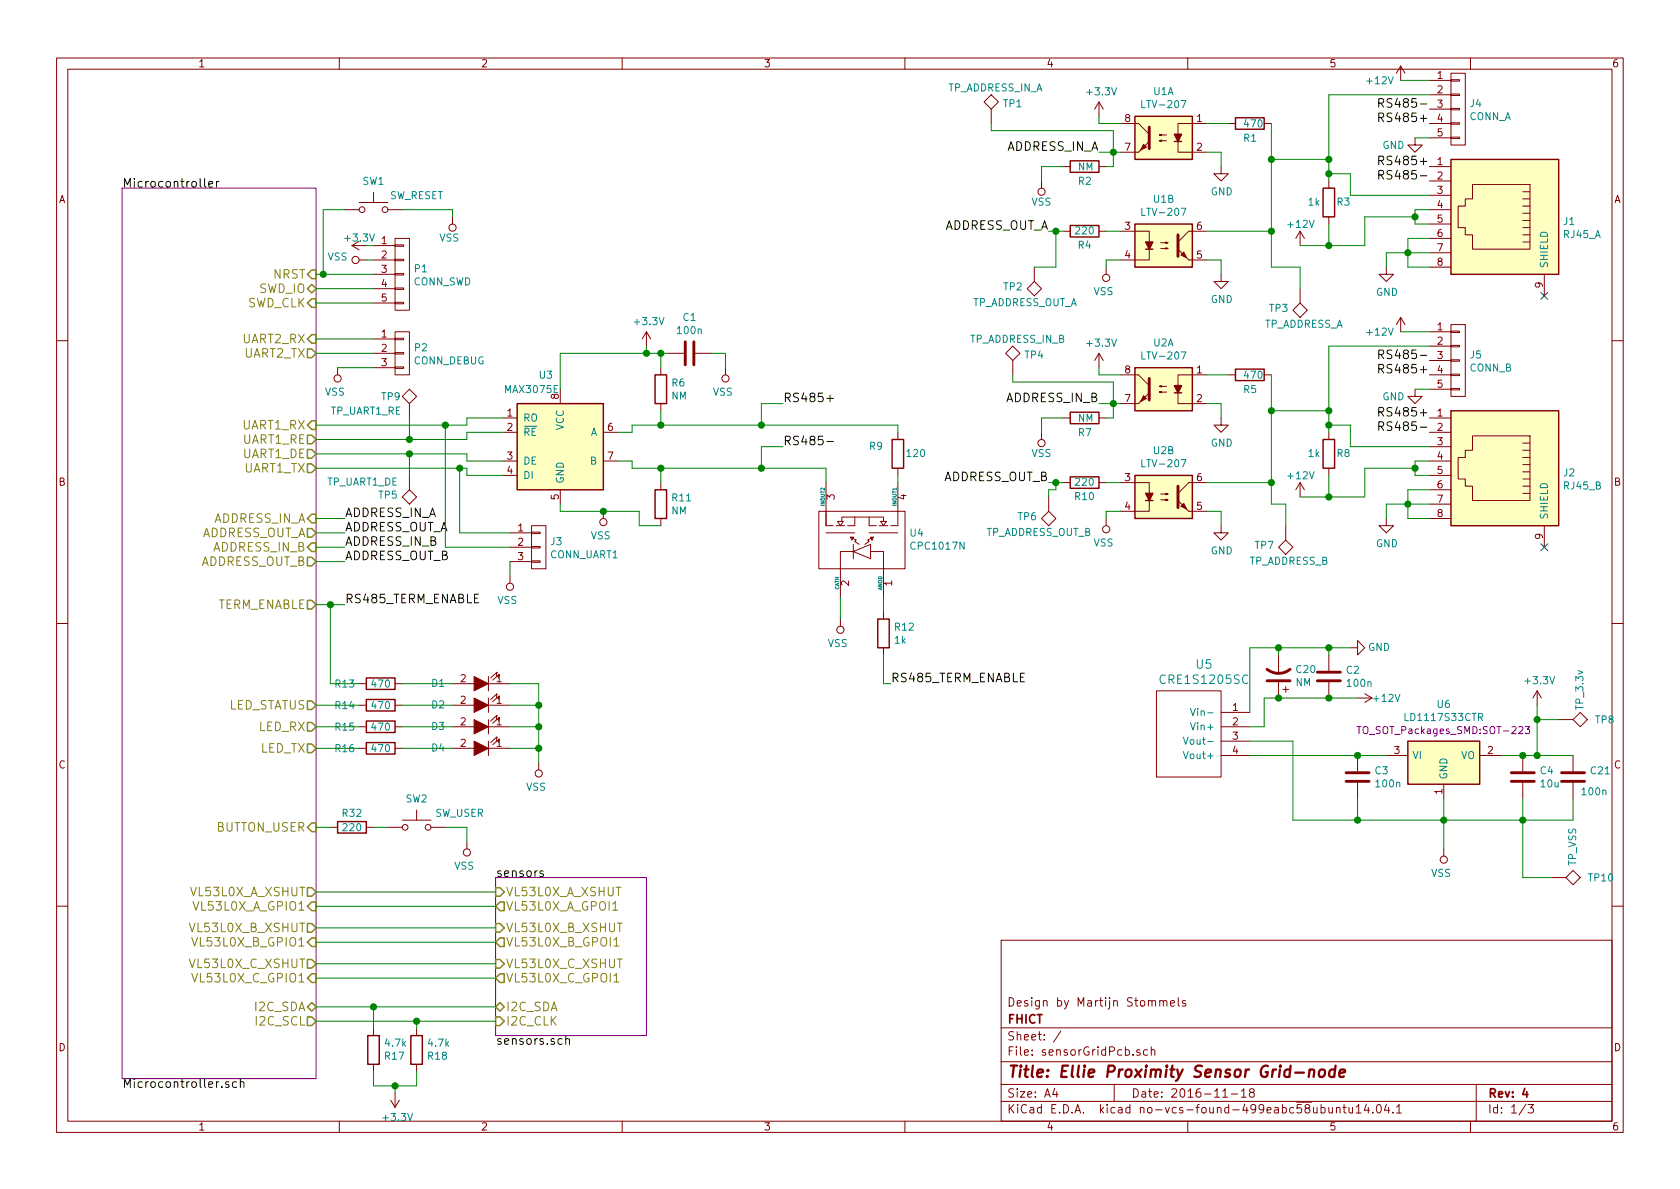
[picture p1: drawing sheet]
EESchema Schematic File Version 2
LIBS:CRE1
LIBS:sensorGridPcb-rescue
LIBS:power
LIBS:device
LIBS:transistors
LIBS:conn
LIBS:linear
LIBS:regul
LIBS:74xx
LIBS:cmos4000
LIBS:adc-dac
LIBS:memory
LIBS:xilinx
LIBS:microcontrollers
LIBS:dsp
LIBS:microchip
LIBS:analog_switches
LIBS:motorola
LIBS:texas
LIBS:intel
LIBS:audio
LIBS:interface
LIBS:digital-audio
LIBS:philips
LIBS:display
LIBS:cypress
LIBS:siliconi
LIBS:opto
LIBS:atmel
LIBS:contrib
LIBS:valves
LIBS:75176
LIBS:stm32
LIBS:VL53L0X
LIBS:mechanical
LIBS:switches
LIBS:sensorGridPcb-cache
EELAYER 26 0
EELAYER END
$Descr A4 11693 8268
encoding utf-8
Sheet 1 3
Title "Ellie Proximity Sensor Grid-node"
Date "2016-11-18"
Rev "4"
Comp "FHICT"
Comment1 "Design by Martijn Stommels"
Comment2 ""
Comment3 ""
Comment4 ""
$EndDescr
$Comp
L RJ45 J1
U 1 1
P 10400 1500
F 0 "J1" V 10430 1977 50  0000 L CNN
F 1 "RJ45_A" V 10521 1977 50  0000 L CNN
F 2 "Connect:RJ45_8" H 10400 1500 50  0001 C CNN
F 3 "" H 10400 1500 50  0000 C CNN
	1    10400 1500
	0    1    1    0   
$EndComp
NoConn ~ 10750 2050
$Comp
L GND #PWR01
U 1 1
P 9650 1850
F 0 "#PWR01" H 9650 1600 50  0001 C CNN
F 1 "GND" H 9655 1677 50  0000 C CNN
F 2 "" H 9650 1850 50  0000 C CNN
F 3 "" H 9650 1850 50  0000 C CNN
	1    9650 1850
	1    0    0    -1  
$EndComp
$Comp
L +12V #PWR02
U 1 1
P 9050 1700
F 0 "#PWR02" H 9050 1550 50  0001 C CNN
F 1 "+12V" H 8950 1850 50  0000 L CNN
F 2 "" H 9050 1700 50  0000 C CNN
F 3 "" H 9050 1700 50  0000 C CNN
	1    9050 1700
	1    0    0    -1  
$EndComp
Text Label 9950 1150 2    60   ~ 0
RS485+
Text Label 9950 1250 2    60   ~ 0
RS485-
Text Label 5450 2800 0    60   ~ 0
RS485+
Text Label 5450 3100 0    60   ~ 0
RS485-
$Comp
L +3.3V #PWR03
U 1 1
P 4500 2400
F 0 "#PWR03" H 4500 2250 50  0001 C CNN
F 1 "+3.3V" H 4515 2573 50  0000 C CNN
F 2 "" H 4500 2400 50  0000 C CNN
F 3 "" H 4500 2400 50  0000 C CNN
	1    4500 2400
	1    0    0    -1  
$EndComp
Text Label 7650 1050 2    60   ~ 0
ADDRESS_IN_A
$Comp
L R R9
U 1 1
P 6250 3150
F 0 "R9" H 6350 3100 50  0000 L CNN
F 1 "120" H 6050 3150 50  0000 L CNN
F 2 "Resistors_SMD:R_1206_HandSoldering" V 6180 3150 50  0001 C CNN
F 3 "" H 6250 3150 50  0000 C CNN
	1    6250 3150
	-1   0    0    1   
$EndComp
$Comp
L C C1
U 1 1
P 4800 2450
F 0 "C1" V 4548 2450 50  0000 C CNN
F 1 "100n" V 4639 2450 50  0000 C CNN
F 2 "Capacitors_SMD:C_0805_HandSoldering" H 4838 2300 50  0001 C CNN
F 3 "" H 4800 2450 50  0000 C CNN
	1    4800 2450
	0    1    1    0   
$EndComp
$Comp
L CONN_01X05 P1
U 1 1
P 2800 1900
F 0 "P1" H 2877 1941 50  0000 L CNN
F 1 "CONN_SWD" H 2877 1850 50  0000 L CNN
F 2 "Pin_Headers:Pin_Header_Straight_1x05" H 2800 1900 50  0001 C CNN
F 3 "" H 2800 1900 50  0000 C CNN
	1    2800 1900
	1    0    0    -1  
$EndComp
$Comp
L +3.3V #PWR04
U 1 1
P 2550 1700
F 0 "#PWR04" H 2550 1550 50  0001 C CNN
F 1 "+3.3V" V 2600 1750 50  0000 C CNN
F 2 "" H 2550 1700 50  0000 C CNN
F 3 "" H 2550 1700 50  0000 C CNN
	1    2550 1700
	0    -1   -1   0   
$EndComp
$Comp
L CONN_01X03 P2
U 1 1
P 2800 2450
F 0 "P2" H 2878 2491 50  0000 L CNN
F 1 "CONN_DEBUG" H 2878 2400 50  0000 L CNN
F 2 "Pin_Headers:Pin_Header_Straight_1x03" H 2800 2450 50  0001 C CNN
F 3 "" H 2800 2450 50  0000 C CNN
	1    2800 2450
	1    0    0    -1  
$EndComp
$Comp
L R R3
U 1 1
P 9250 1400
F 0 "R3" H 9200 1400 50  0000 R CNN
F 1 "1k" H 9400 1400 50  0000 R CNN
F 2 "Resistors_SMD:R_0805_HandSoldering" V 9180 1400 50  0001 C CNN
F 3 "" H 9250 1400 50  0000 C CNN
	1    9250 1400
	-1   0    0    1   
$EndComp
$Comp
L R R17
U 1 1
P 2600 7300
F 0 "R17" H 2670 7346 50  0000 L CNN
F 1 "4.7k" H 2670 7255 50  0000 L CNN
F 2 "Resistors_SMD:R_0805_HandSoldering" V 2530 7300 50  0001 C CNN
F 3 "" H 2600 7300 50  0000 C CNN
	1    2600 7300
	1    0    0    1   
$EndComp
$Comp
L R R18
U 1 1
P 2900 7300
F 0 "R18" H 2970 7346 50  0000 L CNN
F 1 "4.7k" H 2970 7255 50  0000 L CNN
F 2 "Resistors_SMD:R_0805_HandSoldering" V 2830 7300 50  0001 C CNN
F 3 "" H 2900 7300 50  0000 C CNN
	1    2900 7300
	1    0    0    1   
$EndComp
$Comp
L +3.3V #PWR05
U 1 1
P 2750 7600
F 0 "#PWR05" H 2750 7450 50  0001 C CNN
F 1 "+3.3V" H 2765 7773 50  0000 C CNN
F 2 "" H 2750 7600 50  0000 C CNN
F 3 "" H 2750 7600 50  0000 C CNN
	1    2750 7600
	1    0    0    1   
$EndComp
$Comp
L LED-RESCUE-sensorGridPcb D2
U 1 1
P 3350 4900
F 0 "D2" H 3650 4900 50  0000 C CNN
F 1 "STAT" H 3350 4746 50  0001 C CNN
F 2 "LEDs:LED_0805" H 3350 4900 50  0001 C CNN
F 3 "" H 3350 4900 50  0000 C CNN
	1    3350 4900
	-1   0    0    1   
$EndComp
$Comp
L LED-RESCUE-sensorGridPcb D3
U 1 1
P 3350 5050
F 0 "D3" H 3650 5050 50  0000 C CNN
F 1 "RX" H 3350 4896 50  0001 C CNN
F 2 "LEDs:LED_0805" H 3350 5050 50  0001 C CNN
F 3 "" H 3350 5050 50  0000 C CNN
	1    3350 5050
	-1   0    0    1   
$EndComp
$Comp
L LED-RESCUE-sensorGridPcb D4
U 1 1
P 3350 5200
F 0 "D4" H 3650 5200 50  0000 C CNN
F 1 "TX" H 3350 5046 50  0001 C CNN
F 2 "LEDs:LED_0805" H 3350 5200 50  0001 C CNN
F 3 "" H 3350 5200 50  0000 C CNN
	1    3350 5200
	-1   0    0    1   
$EndComp
$Comp
L R R14
U 1 1
P 2650 4900
F 0 "R14" V 2650 4650 50  0000 C CNN
F 1 "470" V 2650 4900 50  0000 C CNN
F 2 "Resistors_SMD:R_0805_HandSoldering" V 2580 4900 50  0001 C CNN
F 3 "" H 2650 4900 50  0000 C CNN
	1    2650 4900
	0    1    1    0   
$EndComp
$Comp
L R R15
U 1 1
P 2650 5050
F 0 "R15" V 2650 4800 50  0000 C CNN
F 1 "470" V 2650 5050 50  0000 C CNN
F 2 "Resistors_SMD:R_0805_HandSoldering" V 2580 5050 50  0001 C CNN
F 3 "" H 2650 5050 50  0000 C CNN
	1    2650 5050
	0    1    1    0   
$EndComp
$Comp
L R R16
U 1 1
P 2650 5200
F 0 "R16" V 2650 4950 50  0000 C CNN
F 1 "470" V 2650 5200 50  0000 C CNN
F 2 "Resistors_SMD:R_0805_HandSoldering" V 2580 5200 50  0001 C CNN
F 3 "" H 2650 5200 50  0000 C CNN
	1    2650 5200
	0    1    1    0   
$EndComp
$Comp
L LD1117S33CTR U6
U 1 1
P 10050 5300
F 0 "U6" H 10050 5708 50  0000 C CNN
F 1 "LD1117S33CTR" H 10050 5617 50  0000 C CNN
F 2 "TO_SOT_Packages_SMD:SOT-223" H 10050 5526 50  0000 C CNN
F 3 "" H 10050 5300 50  0000 C CNN
	1    10050 5300
	1    0    0    -1  
$EndComp
$Comp
L +12V #PWR06
U 1 1
P 9450 4850
F 0 "#PWR06" H 9450 4700 50  0001 C CNN
F 1 "+12V" V 9450 5050 50  0000 C CNN
F 2 "" H 9450 4850 50  0000 C CNN
F 3 "" H 9450 4850 50  0000 C CNN
	1    9450 4850
	0    1    1    0   
$EndComp
$Comp
L +3.3V #PWR07
U 1 1
P 10700 4900
F 0 "#PWR07" H 10700 4750 50  0001 C CNN
F 1 "+3.3V" H 10715 5073 50  0000 C CNN
F 2 "" H 10700 4900 50  0000 C CNN
F 3 "" H 10700 4900 50  0000 C CNN
	1    10700 4900
	1    0    0    -1  
$EndComp
$Comp
L C C3
U 1 1
P 9450 5400
F 0 "C3" H 9565 5446 50  0000 L CNN
F 1 "100n" H 9565 5355 50  0000 L CNN
F 2 "Capacitors_SMD:C_0805_HandSoldering" H 9488 5250 50  0001 C CNN
F 3 "" H 9450 5400 50  0000 C CNN
	1    9450 5400
	1    0    0    -1  
$EndComp
$Comp
L C C4
U 1 1
P 10600 5400
F 0 "C4" H 10715 5446 50  0000 L CNN
F 1 "10u" H 10715 5355 50  0000 L CNN
F 2 "Capacitors_SMD:C_0805_HandSoldering" H 10638 5250 50  0001 C CNN
F 3 "" H 10600 5400 50  0000 C CNN
	1    10600 5400
	1    0    0    -1  
$EndComp
$Comp
L R R6
U 1 1
P 4600 2700
F 0 "R6" H 4670 2746 50  0000 L CNN
F 1 "NM" H 4670 2655 50  0000 L CNN
F 2 "Resistors_SMD:R_0805_HandSoldering" V 4530 2700 50  0001 C CNN
F 3 "" H 4600 2700 50  0000 C CNN
	1    4600 2700
	1    0    0    -1  
$EndComp
$Comp
L R R11
U 1 1
P 4600 3500
F 0 "R11" H 4670 3546 50  0000 L CNN
F 1 "NM" H 4670 3455 50  0000 L CNN
F 2 "Resistors_SMD:R_0805_HandSoldering" V 4530 3500 50  0001 C CNN
F 3 "" H 4600 3500 50  0000 C CNN
	1    4600 3500
	1    0    0    -1  
$EndComp
Text Label 7300 1600 2    60   ~ 0
ADDRESS_OUT_A
$Comp
L R R4
U 1 1
P 7550 1600
F 0 "R4" V 7450 1600 50  0000 C CNN
F 1 "220" V 7550 1600 50  0000 C CNN
F 2 "Resistors_SMD:R_0805_HandSoldering" V 7480 1600 50  0001 C CNN
F 3 "" H 7550 1600 50  0000 C CNN
	1    7550 1600
	0    -1   -1   0   
$EndComp
$Comp
L PC827 U1
U 2 1
P 8100 1700
F 0 "U1" H 8100 2025 50  0000 C CNN
F 1 "LTV-207" H 8100 1934 50  0000 C CNN
F 2 "modlib:SOP8" H 8100 1933 50  0001 C CIN
F 3 "" H 8100 1700 50  0000 L CNN
	2    8100 1700
	1    0    0    -1  
$EndComp
$Comp
L PC827 U1
U 1 1
P 8100 950
F 0 "U1" H 8100 1275 50  0000 C CNN
F 1 "LTV-207" H 8100 1184 50  0000 C CNN
F 2 "modlib:SOP8" H 8100 1183 50  0001 C CIN
F 3 "" H 8100 950 50  0000 L CNN
	1    8100 950 
	-1   0    0    -1  
$EndComp
$Comp
L +3.3V #PWR08
U 1 1
P 7650 800
F 0 "#PWR08" H 7650 650 50  0001 C CNN
F 1 "+3.3V" H 7665 973 50  0000 C CNN
F 2 "" H 7650 800 50  0000 C CNN
F 3 "" H 7650 800 50  0000 C CNN
	1    7650 800 
	1    0    0    -1  
$EndComp
$Comp
L R R1
U 1 1
P 8700 850
F 0 "R1" V 8800 800 50  0000 L CNN
F 1 "470" V 8700 800 50  0000 L CNN
F 2 "Resistors_SMD:R_0805_HandSoldering" V 8630 850 50  0001 C CNN
F 3 "" H 8700 850 50  0000 C CNN
	1    8700 850 
	0    1    1    0   
$EndComp
$Comp
L R R2
U 1 1
P 7550 1150
F 0 "R2" V 7650 1100 50  0000 L CNN
F 1 "NM" V 7550 1100 50  0000 L CNN
F 2 "Resistors_SMD:R_0805_HandSoldering" V 7480 1150 50  0001 C CNN
F 3 "" H 7550 1150 50  0000 C CNN
	1    7550 1150
	0    1    1    0   
$EndComp
$Comp
L CPC1017N U4
U 1 1
P 6000 3750
F 0 "U4" V 6046 4078 50  0000 L CNN
F 1 "CPC1017N" V 5955 4078 50  0000 L CNN
F 2 "modlib:CPC1017N" H 6000 3750 60  0001 C CNN
F 3 "" H 6000 3750 60  0001 C CNN
	1    6000 3750
	0    1    -1   0   
$EndComp
$Comp
L R R12
U 1 1
P 6150 4400
F 0 "R12" H 6220 4446 50  0000 L CNN
F 1 "1k" H 6220 4355 50  0000 L CNN
F 2 "Resistors_SMD:R_0805_HandSoldering" V 6080 4400 50  0001 C CNN
F 3 "" H 6150 4400 50  0000 C CNN
	1    6150 4400
	1    0    0    -1  
$EndComp
Text Label 6200 4750 0    60   ~ 0
RS485_TERM_ENABLE
$Comp
L VSS #PWR09
U 1 1
P 5850 4300
F 0 "#PWR09" H 5850 4150 50  0001 C CNN
F 1 "VSS" H 5868 4473 50  0000 C CNN
F 2 "" H 5850 4300 50  0000 C CNN
F 3 "" H 5850 4300 50  0000 C CNN
	1    5850 4300
	-1   0    0    1   
$EndComp
$Comp
L VSS #PWR010
U 1 1
P 4200 3550
F 0 "#PWR010" H 4200 3400 50  0001 C CNN
F 1 "VSS" H 4218 3723 50  0000 C CNN
F 2 "" H 4200 3550 50  0000 C CNN
F 3 "" H 4200 3550 50  0000 C CNN
	1    4200 3550
	-1   0    0    1   
$EndComp
$Comp
L VSS #PWR011
U 1 1
P 3750 5300
F 0 "#PWR011" H 3750 5150 50  0001 C CNN
F 1 "VSS" H 3768 5473 50  0000 C CNN
F 2 "" H 3750 5300 50  0000 C CNN
F 3 "" H 3750 5300 50  0000 C CNN
	1    3750 5300
	-1   0    0    1   
$EndComp
$Comp
L VSS #PWR012
U 1 1
P 2550 1800
F 0 "#PWR012" H 2550 1650 50  0001 C CNN
F 1 "VSS" V 2568 1928 50  0000 L CNN
F 2 "" H 2550 1800 50  0000 C CNN
F 3 "" H 2550 1800 50  0000 C CNN
	1    2550 1800
	0    -1   -1   0   
$EndComp
$Comp
L VSS #PWR013
U 1 1
P 2350 2550
F 0 "#PWR013" H 2350 2400 50  0001 C CNN
F 1 "VSS" H 2368 2723 50  0000 C CNN
F 2 "" H 2350 2550 50  0000 C CNN
F 3 "" H 2350 2550 50  0000 C CNN
	1    2350 2550
	-1   0    0    1   
$EndComp
$Comp
L VSS #PWR014
U 1 1
P 10050 5900
F 0 "#PWR014" H 10050 5750 50  0001 C CNN
F 1 "VSS" H 10068 6073 50  0000 C CNN
F 2 "" H 10050 5900 50  0000 C CNN
F 3 "" H 10050 5900 50  0000 C CNN
	1    10050 5900
	-1   0    0    1   
$EndComp
$Sheet
S 3450 6100 1050 1100
U 5838A1EC
F0 "sensors" 60
F1 "sensors.sch" 60
F2 "VL53L0X_A_XSHUT" I L 3450 6200 60 
F3 "VL53L0X_A_GPOI1" O L 3450 6300 60 
F4 "VL53L0X_B_XSHUT" I L 3450 6450 60 
F5 "VL53L0X_C_XSHUT" I L 3450 6700 60 
F6 "VL53L0X_B_GPOI1" O L 3450 6550 60 
F7 "VL53L0X_C_GPOI1" O L 3450 6800 60 
F8 "I2C_SDA" B L 3450 7000 60 
F9 "I2C_CLK" I L 3450 7100 60 
$EndSheet
$Comp
L VSS #PWR015
U 1 1
P 7700 1850
F 0 "#PWR015" H 7700 1700 50  0001 C CNN
F 1 "VSS" H 7718 2023 50  0000 C CNN
F 2 "" H 7700 1850 50  0000 C CNN
F 3 "" H 7700 1850 50  0000 C CNN
	1    7700 1850
	-1   0    0    1   
$EndComp
$Comp
L GND #PWR016
U 1 1
P 8500 1150
F 0 "#PWR016" H 8500 900 50  0001 C CNN
F 1 "GND" H 8505 977 50  0000 C CNN
F 2 "" H 8500 1150 50  0000 C CNN
F 3 "" H 8500 1150 50  0000 C CNN
	1    8500 1150
	1    0    0    -1  
$EndComp
$Comp
L VSS #PWR017
U 1 1
P 7250 1250
F 0 "#PWR017" H 7250 1100 50  0001 C CNN
F 1 "VSS" H 7250 1400 50  0000 C CNN
F 2 "" H 7250 1250 50  0000 C CNN
F 3 "" H 7250 1250 50  0000 C CNN
	1    7250 1250
	-1   0    0    1   
$EndComp
$Comp
L GND #PWR018
U 1 1
P 8500 1900
F 0 "#PWR018" H 8500 1650 50  0001 C CNN
F 1 "GND" H 8505 1727 50  0000 C CNN
F 2 "" H 8500 1900 50  0000 C CNN
F 3 "" H 8500 1900 50  0000 C CNN
	1    8500 1900
	1    0    0    -1  
$EndComp
Text Label 7650 2800 2    60   ~ 0
ADDRESS_IN_B
Text Label 7300 3350 2    60   ~ 0
ADDRESS_OUT_B
$Comp
L R R10
U 1 1
P 7550 3350
F 0 "R10" V 7450 3350 50  0000 C CNN
F 1 "220" V 7550 3350 50  0000 C CNN
F 2 "Resistors_SMD:R_0805_HandSoldering" V 7480 3350 50  0001 C CNN
F 3 "" H 7550 3350 50  0000 C CNN
	1    7550 3350
	0    -1   -1   0   
$EndComp
$Comp
L PC827 U2
U 2 1
P 8100 3450
F 0 "U2" H 8100 3775 50  0000 C CNN
F 1 "LTV-207" H 8100 3684 50  0000 C CNN
F 2 "modlib:SOP8" H 8100 3683 50  0001 C CIN
F 3 "" H 8100 3450 50  0000 L CNN
	2    8100 3450
	1    0    0    -1  
$EndComp
$Comp
L PC827 U2
U 1 1
P 8100 2700
F 0 "U2" H 8100 3025 50  0000 C CNN
F 1 "LTV-207" H 8100 2934 50  0000 C CNN
F 2 "modlib:SOP8" H 8100 2933 50  0001 C CIN
F 3 "" H 8100 2700 50  0000 L CNN
	1    8100 2700
	-1   0    0    -1  
$EndComp
$Comp
L +3.3V #PWR019
U 1 1
P 7650 2550
F 0 "#PWR019" H 7650 2400 50  0001 C CNN
F 1 "+3.3V" H 7665 2723 50  0000 C CNN
F 2 "" H 7650 2550 50  0000 C CNN
F 3 "" H 7650 2550 50  0000 C CNN
	1    7650 2550
	1    0    0    -1  
$EndComp
$Comp
L R R5
U 1 1
P 8700 2600
F 0 "R5" V 8800 2550 50  0000 L CNN
F 1 "470" V 8700 2550 50  0000 L CNN
F 2 "Resistors_SMD:R_0805_HandSoldering" V 8630 2600 50  0001 C CNN
F 3 "" H 8700 2600 50  0000 C CNN
	1    8700 2600
	0    1    1    0   
$EndComp
$Comp
L R R7
U 1 1
P 7550 2900
F 0 "R7" V 7650 2850 50  0000 L CNN
F 1 "NM" V 7550 2850 50  0000 L CNN
F 2 "Resistors_SMD:R_0805_HandSoldering" V 7480 2900 50  0001 C CNN
F 3 "" H 7550 2900 50  0000 C CNN
	1    7550 2900
	0    1    1    0   
$EndComp
$Comp
L VSS #PWR020
U 1 1
P 7700 3600
F 0 "#PWR020" H 7700 3450 50  0001 C CNN
F 1 "VSS" H 7718 3773 50  0000 C CNN
F 2 "" H 7700 3600 50  0000 C CNN
F 3 "" H 7700 3600 50  0000 C CNN
	1    7700 3600
	-1   0    0    1   
$EndComp
$Comp
L GND #PWR021
U 1 1
P 8500 2900
F 0 "#PWR021" H 8500 2650 50  0001 C CNN
F 1 "GND" H 8505 2727 50  0000 C CNN
F 2 "" H 8500 2900 50  0000 C CNN
F 3 "" H 8500 2900 50  0000 C CNN
	1    8500 2900
	1    0    0    -1  
$EndComp
$Comp
L VSS #PWR022
U 1 1
P 7250 3000
F 0 "#PWR022" H 7250 2850 50  0001 C CNN
F 1 "VSS" H 7250 3150 50  0000 C CNN
F 2 "" H 7250 3000 50  0000 C CNN
F 3 "" H 7250 3000 50  0000 C CNN
	1    7250 3000
	-1   0    0    1   
$EndComp
$Comp
L GND #PWR023
U 1 1
P 8500 3650
F 0 "#PWR023" H 8500 3400 50  0001 C CNN
F 1 "GND" H 8505 3477 50  0000 C CNN
F 2 "" H 8500 3650 50  0000 C CNN
F 3 "" H 8500 3650 50  0000 C CNN
	1    8500 3650
	1    0    0    -1  
$EndComp
$Comp
L CRE1 U5
U 1 1
P 8000 5100
F 0 "U5" V 7513 4719 60  0000 C CNN
F 1 "CRE1S1205SC" V 7619 4719 60  0000 C CNN
F 2 "CRE1S:CRE1S" H 8000 5100 60  0001 C CNN
F 3 "" H 8000 5100 60  0001 C CNN
	1    8000 5100
	0    -1   1    0   
$EndComp
$Comp
L GND #PWR024
U 1 1
P 9400 4500
F 0 "#PWR024" H 9400 4250 50  0001 C CNN
F 1 "GND" V 9400 4300 50  0000 C CNN
F 2 "" H 9400 4500 50  0000 C CNN
F 3 "" H 9400 4500 50  0000 C CNN
	1    9400 4500
	0    -1   -1   0   
$EndComp
Text Label 2400 4200 0    60   ~ 0
RS485_TERM_ENABLE
$Comp
L C C2
U 1 1
P 9250 4700
F 0 "C2" H 9365 4746 50  0000 L CNN
F 1 "100n" H 9365 4655 50  0000 L CNN
F 2 "Capacitors_SMD:C_0805_HandSoldering" H 9288 4550 50  0001 C CNN
F 3 "" H 9250 4700 50  0000 C CNN
	1    9250 4700
	1    0    0    -1  
$EndComp
$Comp
L LED-RESCUE-sensorGridPcb D1
U 1 1
P 3350 4750
F 0 "D1" H 3650 4750 50  0000 C CNN
F 1 "TERM" H 3350 4596 50  0001 C CNN
F 2 "LEDs:LED_0805" H 3350 4750 50  0001 C CNN
F 3 "" H 3350 4750 50  0000 C CNN
	1    3350 4750
	-1   0    0    1   
$EndComp
$Comp
L R R13
U 1 1
P 2650 4750
F 0 "R13" V 2650 4500 50  0000 C CNN
F 1 "470" V 2650 4750 50  0000 C CNN
F 2 "Resistors_SMD:R_0805_HandSoldering" V 2580 4750 50  0001 C CNN
F 3 "" H 2650 4750 50  0000 C CNN
	1    2650 4750
	0    1    1    0   
$EndComp
$Comp
L VSS #PWR025
U 1 1
P 5050 2550
F 0 "#PWR025" H 5050 2400 50  0001 C CNN
F 1 "VSS" H 5068 2723 50  0000 C CNN
F 2 "" H 5050 2550 50  0000 C CNN
F 3 "" H 5050 2550 50  0000 C CNN
	1    5050 2550
	-1   0    0    1   
$EndComp
$Sheet
S 850  1300 1350 6200
U 582DAA6C
F0 "Microcontroller" 60
F1 "Microcontroller.sch" 60
F2 "I2C_SCL" O R 2200 7100 60 
F3 "I2C_SDA" B R 2200 7000 60 
F4 "UART2_RX" I R 2200 2350 60 
F5 "UART2_TX" O R 2200 2450 60 
F6 "UART1_DE" O R 2200 3150 60 
F7 "UART1_TX" O R 2200 3250 60 
F8 "UART1_RX" I R 2200 2950 60 
F9 "NRST" I R 2200 1900 60 
F10 "SWD_IO" B R 2200 2000 60 
F11 "SWD_CLK" I R 2200 2100 60 
F12 "LED_STATUS" O R 2200 4900 60 
F13 "LED_RX" O R 2200 5050 60 
F14 "LED_TX" O R 2200 5200 60 
F15 "VL53L0X_A_XSHUT" O R 2200 6200 60 
F16 "VL53L0X_A_GPIO1" I R 2200 6300 60 
F17 "VL53L0X_B_GPIO1" I R 2200 6550 60 
F18 "VL53L0X_B_XSHUT" O R 2200 6450 60 
F19 "VL53L0X_C_XSHUT" O R 2200 6700 60 
F20 "VL53L0X_C_GPIO1" I R 2200 6800 60 
F21 "ADDRESS_IN_A" I R 2200 3600 60 
F22 "ADDRESS_OUT_A" O R 2200 3700 60 
F23 "ADDRESS_IN_B" I R 2200 3800 60 
F24 "ADDRESS_OUT_B" O R 2200 3900 60 
F25 "BUTTON_USER" I R 2200 5750 60 
F26 "UART1_RE" O R 2200 3050 60 
F27 "TERM_ENABLE" O R 2200 4200 60 
$EndSheet
Text Label 2400 3600 0    60   ~ 0
ADDRESS_IN_A
Text Label 2400 3700 0    60   ~ 0
ADDRESS_OUT_A
Text Label 2400 3900 0    60   ~ 0
ADDRESS_OUT_B
Text Label 2400 3800 0    60   ~ 0
ADDRESS_IN_B
$Comp
L RJ45 J2
U 1 1
P 10400 3250
F 0 "J2" V 10430 3727 50  0000 L CNN
F 1 "RJ45_B" V 10521 3727 50  0000 L CNN
F 2 "Connect:RJ45_8" H 10400 3250 50  0001 C CNN
F 3 "" H 10400 3250 50  0000 C CNN
	1    10400 3250
	0    1    1    0   
$EndComp
NoConn ~ 10750 3800
$Comp
L GND #PWR026
U 1 1
P 9650 3600
F 0 "#PWR026" H 9650 3350 50  0001 C CNN
F 1 "GND" H 9655 3427 50  0000 C CNN
F 2 "" H 9650 3600 50  0000 C CNN
F 3 "" H 9650 3600 50  0000 C CNN
	1    9650 3600
	1    0    0    -1  
$EndComp
$Comp
L +12V #PWR027
U 1 1
P 9050 3450
F 0 "#PWR027" H 9050 3300 50  0001 C CNN
F 1 "+12V" H 8950 3600 50  0000 L CNN
F 2 "" H 9050 3450 50  0000 C CNN
F 3 "" H 9050 3450 50  0000 C CNN
	1    9050 3450
	1    0    0    -1  
$EndComp
Text Label 9950 2900 2    60   ~ 0
RS485+
Text Label 9950 3000 2    60   ~ 0
RS485-
$Comp
L R R8
U 1 1
P 9250 3150
F 0 "R8" H 9200 3150 50  0000 R CNN
F 1 "1k" H 9400 3150 50  0000 R CNN
F 2 "Resistors_SMD:R_0805_HandSoldering" V 9180 3150 50  0001 C CNN
F 3 "" H 9250 3150 50  0000 C CNN
	1    9250 3150
	-1   0    0    1   
$EndComp
$Comp
L TEST TP5
U 1 1
P 2850 3300
F 0 "TP5" H 2928 3440 50  0000 L CNN
F 1 "TP_UART1_DE" H 2928 3349 50  0000 L CNN
F 2 "Measurement_Points:Measurement_Point_Round-SMD-Pad_Small" H -1800 -1050 50  0001 C CNN
F 3 "" H -1800 -1050 50  0001 C CNN
	1    2850 3300
	-1   0    0    1   
$EndComp
$Comp
L TEST TP8
U 1 1
P 10850 5000
F 0 "TP8" V 10850 5250 50  0000 L CNN
F 1 "TP_3.3v" H 10500 5150 50  0000 L CNN
F 2 "Measurement_Points:Measurement_Point_Round-SMD-Pad_Small" H -200 250 50  0001 C CNN
F 3 "" H -200 250 50  0001 C CNN
	1    10850 5000
	0    1    1    0   
$EndComp
$Comp
L TEST TP1
U 1 1
P 6900 850
F 0 "TP1" H 6978 990 50  0000 L CNN
F 1 "TP_ADDRESS_IN_A" H 6600 1100 50  0000 L CNN
F 2 "Measurement_Points:Measurement_Point_Round-SMD-Pad_Small" H -100 100 50  0001 C CNN
F 3 "" H -100 100 50  0001 C CNN
	1    6900 850 
	1    0    0    -1  
$EndComp
$Comp
L TEST TP2
U 1 1
P 7200 1850
F 0 "TP2" H 7278 1990 50  0000 L CNN
F 1 "TP_ADDRESS_OUT_A" H 6900 2100 50  0000 L CNN
F 2 "Measurement_Points:Measurement_Point_Round-SMD-Pad_Small" H 200 1100 50  0001 C CNN
F 3 "" H 200 1100 50  0001 C CNN
	1    7200 1850
	-1   0    0    1   
$EndComp
$Comp
L TEST TP4
U 1 1
P 7050 2600
F 0 "TP4" H 7128 2740 50  0000 L CNN
F 1 "TP_ADDRESS_IN_B" H 6750 2850 50  0000 L CNN
F 2 "Measurement_Points:Measurement_Point_Round-SMD-Pad_Small" H 50  1850 50  0001 C CNN
F 3 "" H 50  1850 50  0001 C CNN
	1    7050 2600
	1    0    0    -1  
$EndComp
$Comp
L TEST TP6
U 1 1
P 7300 3450
F 0 "TP6" H 7378 3590 50  0000 L CNN
F 1 "TP_ADDRESS_OUT_B" H 7000 3700 50  0000 L CNN
F 2 "Measurement_Points:Measurement_Point_Round-SMD-Pad_Small" H 300 2700 50  0001 C CNN
F 3 "" H 300 2700 50  0001 C CNN
	1    7300 3450
	-1   0    0    1   
$EndComp
$Comp
L SW_Push SW1
U 1 1
P 2600 1450
F 0 "SW1" H 2600 1650 50  0000 C CNN
F 1 "SW_RESET" H 2900 1550 50  0000 C CNN
F 2 "Buttons_Switches_ThroughHole:SW_PUSH_SMALL" H -2100 -3550 50  0001 C CNN
F 3 "" H -2100 -3550 50  0001 C CNN
	1    2600 1450
	1    0    0    -1  
$EndComp
$Comp
L SW_Push SW2
U 1 1
P 2900 5750
F 0 "SW2" H 2900 5950 50  0000 C CNN
F 1 "SW_USER" H 3200 5850 50  0000 C CNN
F 2 "Buttons_Switches_ThroughHole:SW_PUSH_SMALL" H -1800 750 50  0001 C CNN
F 3 "" H -1800 750 50  0001 C CNN
	1    2900 5750
	1    0    0    -1  
$EndComp
$Comp
L VSS #PWR028
U 1 1
P 3250 5850
F 0 "#PWR028" H 3250 5700 50  0001 C CNN
F 1 "VSS" H 3268 6023 50  0000 C CNN
F 2 "" H 3250 5850 50  0000 C CNN
F 3 "" H 3250 5850 50  0000 C CNN
	1    3250 5850
	-1   0    0    1   
$EndComp
$Comp
L VSS #PWR029
U 1 1
P 3150 1500
F 0 "#PWR029" H 3150 1350 50  0001 C CNN
F 1 "VSS" H 3100 1650 50  0000 L CNN
F 2 "" H 3150 1500 50  0000 C CNN
F 3 "" H 3150 1500 50  0000 C CNN
	1    3150 1500
	-1   0    0    1   
$EndComp
$Comp
L TEST TP3
U 1 1
P 9050 2000
F 0 "TP3" H 9128 2140 50  0000 L CNN
F 1 "TP_ADDRESS_A" H 8750 2250 50  0000 L CNN
F 2 "Measurement_Points:Measurement_Point_Round-SMD-Pad_Small" H 2050 1250 50  0001 C CNN
F 3 "" H 2050 1250 50  0001 C CNN
	1    9050 2000
	-1   0    0    1   
$EndComp
$Comp
L TEST TP7
U 1 1
P 8950 3650
F 0 "TP7" H 9028 3790 50  0000 L CNN
F 1 "TP_ADDRESS_B" H 8650 3900 50  0000 L CNN
F 2 "Measurement_Points:Measurement_Point_Round-SMD-Pad_Small" H 1950 2900 50  0001 C CNN
F 3 "" H 1950 2900 50  0001 C CNN
	1    8950 3650
	-1   0    0    1   
$EndComp
$Comp
L CONN_01X05 J4
U 1 1
P 10150 750
F 0 "J4" H 10227 791 50  0000 L CNN
F 1 "CONN_A" H 10227 700 50  0000 L CNN
F 2 "Socket_Strips:Socket_Strip_Straight_1x05_Pitch2.54mm" H 50  -1750 50  0001 C CNN
F 3 "" H 50  -1750 50  0001 C CNN
	1    10150 750 
	1    0    0    -1  
$EndComp
Text Label 9950 850  2    60   ~ 0
RS485+
Text Label 9950 750  2    60   ~ 0
RS485-
$Comp
L GND #PWR030
U 1 1
P 9850 950
F 0 "#PWR030" H 9850 700 50  0001 C CNN
F 1 "GND" H 9700 900 50  0000 C CNN
F 2 "" H 9850 950 50  0000 C CNN
F 3 "" H 9850 950 50  0000 C CNN
	1    9850 950 
	1    0    0    -1  
$EndComp
$Comp
L +12V #PWR031
U 1 1
P 9750 550
F 0 "#PWR031" H 9750 400 50  0001 C CNN
F 1 "+12V" H 9500 550 50  0000 L CNN
F 2 "" H 9750 550 50  0000 C CNN
F 3 "" H 9750 550 50  0000 C CNN
	1    9750 550 
	1    0    0    -1  
$EndComp
$Comp
L CONN_01X05 J5
U 1 1
P 10150 2500
F 0 "J5" H 10228 2541 50  0000 L CNN
F 1 "CONN_B" H 10228 2450 50  0000 L CNN
F 2 "Socket_Strips:Socket_Strip_Straight_1x05_Pitch2.54mm" H 50  0   50  0001 C CNN
F 3 "" H 50  0   50  0001 C CNN
	1    10150 2500
	1    0    0    -1  
$EndComp
Text Label 9950 2600 2    60   ~ 0
RS485+
Text Label 9950 2500 2    60   ~ 0
RS485-
$Comp
L GND #PWR032
U 1 1
P 9850 2700
F 0 "#PWR032" H 9850 2450 50  0001 C CNN
F 1 "GND" H 9700 2650 50  0000 C CNN
F 2 "" H 9850 2700 50  0000 C CNN
F 3 "" H 9850 2700 50  0000 C CNN
	1    9850 2700
	1    0    0    -1  
$EndComp
$Comp
L +12V #PWR033
U 1 1
P 9750 2300
F 0 "#PWR033" H 9750 2150 50  0001 C CNN
F 1 "+12V" H 9500 2300 50  0000 L CNN
F 2 "" H 9750 2300 50  0000 C CNN
F 3 "" H 9750 2300 50  0000 C CNN
	1    9750 2300
	1    0    0    -1  
$EndComp
$Comp
L R R32
U 1 1
P 2450 5750
F 0 "R32" V 2350 5750 50  0000 C CNN
F 1 "220" V 2450 5750 50  0000 C CNN
F 2 "Resistors_SMD:R_0805_HandSoldering" V 2380 5750 50  0001 C CNN
F 3 "" H 2450 5750 50  0001 C CNN
	1    2450 5750
	0    1    1    0   
$EndComp
$Comp
L CP1 C20
U 1 1
P 8900 4700
F 0 "C20" H 8785 4654 50  0000 R CNN
F 1 "NM" H 8785 4745 50  0000 R CNN
F 2 "Capacitors_SMD:CP_Elec_5x5.7" H 8900 4700 50  0001 C CNN
F 3 "" H 8900 4700 50  0001 C CNN
	1    8900 4700
	-1   0    0    1   
$EndComp
$Comp
L C C21
U 1 1
P 10950 5400
F 0 "C21" H 11065 5446 50  0000 L CNN
F 1 "100n" H 11000 5300 50  0000 L CNN
F 2 "Capacitors_SMD:C_0805" H 10988 5250 50  0001 C CNN
F 3 "" H 10950 5400 50  0000 C CNN
	1    10950 5400
	1    0    0    -1  
$EndComp
$Comp
L TEST TP9
U 1 1
P 2850 2900
F 0 "TP9" H 2650 3050 50  0000 L CNN
F 1 "TP_UART1_RE" H 2300 2950 50  0000 L CNN
F 2 "Measurement_Points:Measurement_Point_Round-SMD-Pad_Small" H -1800 -1450 50  0001 C CNN
F 3 "" H -1800 -1450 50  0001 C CNN
	1    2850 2900
	1    0    0    -1  
$EndComp
$Comp
L CONN_01X03 J3
U 1 1
P 3750 3800
F 0 "J3" H 3827 3841 50  0000 L CNN
F 1 "CONN_UART1" H 3827 3750 50  0000 L CNN
F 2 "Pin_Headers:Pin_Header_Straight_1x03_Pitch2.54mm" H 3750 3800 50  0001 C CNN
F 3 "" H 3750 3800 50  0001 C CNN
	1    3750 3800
	1    0    0    -1  
$EndComp
$Comp
L VSS #PWR034
U 1 1
P 3550 4000
F 0 "#PWR034" H 3550 3850 50  0001 C CNN
F 1 "VSS" H 3568 4173 50  0000 C CNN
F 2 "" H 3550 4000 50  0001 C CNN
F 3 "" H 3550 4000 50  0001 C CNN
	1    3550 4000
	-1   0    0    1   
$EndComp
$Comp
L TEST TP10
U 1 1
P 10800 6100
F 0 "TP10" V 10800 6350 50  0000 L CNN
F 1 "TP_VSS" H 10450 6250 50  0000 L CNN
F 2 "Measurement_Points:Measurement_Point_Round-SMD-Pad_Small" H -250 1350 50  0001 C CNN
F 3 "" H -250 1350 50  0001 C CNN
	1    10800 6100
	0    1    1    0   
$EndComp
$Comp
L MAX3075E U3
U 1 1
P 3900 3100
F 0 "U3" H 3800 3600 50  0000 C CNN
F 1 "MAX3075E" H 3700 3500 50  0000 C CNN
F 2 "Housings_DIP:DIP-8_W7.62mm_Socket" H 4950 2750 50  0001 C CIN
F 3 "" H 3900 3100 50  0001 C CNN
	1    3900 3100
	1    0    0    -1  
$EndComp
Wire Wire Line
	9650 1750 9950 1750
Wire Wire Line
	9800 1650 9800 1850
Wire Wire Line
	9800 1850 9950 1850
Wire Wire Line
	9650 1750 9650 1850
Wire Wire Line
	4400 2950 6250 2950
Connection ~ 4600 2950
Connection ~ 4600 3250
Wire Wire Line
	2550 1800 2600 1800
Wire Wire Line
	2550 1700 2600 1700
Wire Wire Line
	2200 1900 2600 1900
Wire Wire Line
	2200 2000 2600 2000
Wire Wire Line
	2200 2100 2600 2100
Wire Wire Line
	2200 2350 2600 2350
Wire Wire Line
	2200 2450 2600 2450
Wire Wire Line
	2350 2550 2600 2550
Wire Wire Line
	2200 7000 3450 7000
Wire Wire Line
	2200 7100 3450 7100
Connection ~ 2900 7100
Connection ~ 2600 7000
Wire Wire Line
	2750 7600 2750 7550
Wire Wire Line
	2600 7550 2900 7550
Wire Wire Line
	2600 7550 2600 7450
Wire Wire Line
	2900 7550 2900 7450
Connection ~ 2750 7550
Wire Wire Line
	2200 4900 2500 4900
Wire Wire Line
	2200 5050 2500 5050
Wire Wire Line
	2200 5200 2500 5200
Wire Wire Line
	2800 4900 3150 4900
Wire Wire Line
	2800 5050 3150 5050
Wire Wire Line
	2800 5200 3150 5200
Wire Wire Line
	3750 4750 3750 5300
Wire Wire Line
	3750 4900 3550 4900
Wire Wire Line
	3550 5050 3750 5050
Connection ~ 3750 5050
Wire Wire Line
	3550 5200 3750 5200
Connection ~ 3750 5200
Connection ~ 9450 5250
Wire Wire Line
	9450 5550 9450 5700
Wire Wire Line
	10050 5550 10050 5900
Connection ~ 10050 5700
Wire Wire Line
	4600 3350 4600 3250
Wire Wire Line
	4600 2950 4600 2850
Wire Wire Line
	4600 2550 4600 2450
Wire Wire Line
	3900 2450 4650 2450
Wire Wire Line
	4500 2400 4500 2450
Connection ~ 4500 2450
Wire Wire Line
	5050 2550 5050 2450
Wire Wire Line
	5050 2450 4950 2450
Connection ~ 4600 2450
Wire Wire Line
	7650 800  7650 850 
Wire Wire Line
	7650 850  7800 850 
Wire Wire Line
	7650 1050 7800 1050
Wire Wire Line
	8400 1050 8500 1050
Wire Wire Line
	7750 900  7750 1150
Connection ~ 7750 1050
Wire Wire Line
	4400 3250 5750 3250
Connection ~ 5300 3250
Wire Wire Line
	5450 2800 5300 2800
Wire Wire Line
	5300 2800 5300 2950
Connection ~ 5300 2950
Wire Wire Line
	5300 3100 5300 3250
Wire Wire Line
	5300 3100 5450 3100
Wire Wire Line
	6250 2950 6250 3000
Wire Wire Line
	6250 3300 6250 3350
Wire Wire Line
	5750 3250 5750 3350
Wire Wire Line
	5850 4150 5850 4300
Wire Wire Line
	6200 4750 6150 4750
Wire Wire Line
	6150 4750 6150 4550
Wire Wire Line
	6150 4250 6150 4150
Wire Wire Line
	2600 7000 2600 7150
Wire Wire Line
	2900 7150 2900 7100
Wire Wire Line
	3450 6700 2200 6700
Wire Wire Line
	2200 6800 3450 6800
Wire Wire Line
	3450 6550 2200 6550
Wire Wire Line
	2200 6450 3450 6450
Wire Wire Line
	3450 6300 2200 6300
Wire Wire Line
	2200 6200 3450 6200
Wire Wire Line
	8500 1050 8500 1150
Wire Wire Line
	7300 1600 7400 1600
Wire Wire Line
	7700 1600 7800 1600
Wire Wire Line
	7700 1850 7700 1800
Wire Wire Line
	7700 1800 7800 1800
Wire Wire Line
	7250 1250 7250 1150
Wire Wire Line
	7250 1150 7400 1150
Wire Wire Line
	7750 1150 7700 1150
Wire Wire Line
	8400 1800 8500 1800
Wire Wire Line
	8500 1800 8500 1900
Wire Wire Line
	8550 850  8400 850 
Wire Wire Line
	8850 850  8850 1850
Wire Wire Line
	8850 1600 8400 1600
Wire Wire Line
	7650 2550 7650 2600
Wire Wire Line
	7650 2600 7800 2600
Wire Wire Line
	7650 2800 7800 2800
Wire Wire Line
	8400 2800 8500 2800
Wire Wire Line
	7750 2650 7750 2900
Connection ~ 7750 2800
Wire Wire Line
	8500 2800 8500 2900
Wire Wire Line
	7300 3350 7400 3350
Wire Wire Line
	7700 3350 7800 3350
Wire Wire Line
	7700 3600 7700 3550
Wire Wire Line
	7700 3550 7800 3550
Wire Wire Line
	7250 3000 7250 2900
Wire Wire Line
	7250 2900 7400 2900
Wire Wire Line
	7750 2900 7700 2900
Wire Wire Line
	8400 3550 8500 3550
Wire Wire Line
	8500 3550 8500 3650
Wire Wire Line
	8550 2600 8400 2600
Wire Wire Line
	8850 2600 8850 3500
Wire Wire Line
	8850 3350 8400 3350
Wire Wire Line
	9950 1650 9800 1650
Connection ~ 9800 1750
Connection ~ 9450 5700
Wire Wire Line
	8700 5250 9650 5250
Wire Wire Line
	8700 5150 9000 5150
Wire Wire Line
	9000 5150 9000 5700
Wire Wire Line
	2400 4200 2200 4200
Wire Wire Line
	9250 4550 9250 4500
Connection ~ 9250 4500
Wire Wire Line
	2500 4750 2300 4750
Wire Wire Line
	2300 4750 2300 4200
Connection ~ 2300 4200
Wire Wire Line
	2800 4750 3150 4750
Wire Wire Line
	3550 4750 3750 4750
Connection ~ 3750 4900
Wire Wire Line
	2200 3600 2400 3600
Wire Wire Line
	2400 3700 2200 3700
Wire Wire Line
	2200 3800 2400 3800
Wire Wire Line
	2400 3900 2200 3900
Wire Wire Line
	9500 1500 9850 1500
Wire Wire Line
	9850 1450 9850 1550
Wire Wire Line
	9850 1450 9950 1450
Wire Wire Line
	9850 1550 9950 1550
Connection ~ 9850 1500
Wire Wire Line
	8850 1100 9250 1100
Wire Wire Line
	9250 650  9250 1250
Connection ~ 8850 1100
Wire Wire Line
	9250 1200 9400 1200
Wire Wire Line
	9400 1200 9400 1350
Wire Wire Line
	9400 1350 9950 1350
Connection ~ 9250 1200
Wire Wire Line
	9050 1700 9500 1700
Wire Wire Line
	9500 1700 9500 1500
Wire Wire Line
	9250 1550 9250 1700
Connection ~ 9250 1700
Wire Wire Line
	9650 3500 9950 3500
Wire Wire Line
	9800 3400 9800 3600
Wire Wire Line
	9800 3600 9950 3600
Wire Wire Line
	9650 3500 9650 3600
Wire Wire Line
	9950 3400 9800 3400
Connection ~ 9800 3500
Wire Wire Line
	9500 3250 9850 3250
Wire Wire Line
	9850 3200 9850 3300
Wire Wire Line
	9850 3200 9950 3200
Wire Wire Line
	9850 3300 9950 3300
Connection ~ 9850 3250
Wire Wire Line
	8850 2850 9250 2850
Wire Wire Line
	9250 2400 9250 3000
Wire Wire Line
	9250 2950 9400 2950
Wire Wire Line
	9400 2950 9400 3100
Wire Wire Line
	9400 3100 9950 3100
Connection ~ 9250 2950
Wire Wire Line
	9050 3450 9500 3450
Wire Wire Line
	9500 3450 9500 3250
Wire Wire Line
	9250 3300 9250 3450
Connection ~ 9250 3450
Connection ~ 8850 2850
Wire Wire Line
	3100 2950 3100 3800
Connection ~ 3100 2950
Wire Wire Line
	3200 3250 3200 3700
Connection ~ 3200 3250
Wire Wire Line
	10700 5250 10700 4900
Wire Wire Line
	6900 850  6900 900 
Wire Wire Line
	6900 900  7750 900 
Wire Wire Line
	7200 1850 7350 1850
Wire Wire Line
	7050 2600 7050 2650
Wire Wire Line
	7050 2650 7750 2650
Wire Wire Line
	7300 3450 7300 3400
Wire Wire Line
	7300 3400 7350 3400
Wire Wire Line
	7350 3400 7350 3350
Connection ~ 7350 3350
Wire Wire Line
	7350 1850 7350 1600
Connection ~ 7350 1600
Wire Wire Line
	2400 1450 2250 1450
Wire Wire Line
	2250 1450 2250 1900
Connection ~ 2250 1900
Wire Wire Line
	3150 1500 3150 1450
Wire Wire Line
	3150 1450 2800 1450
Wire Wire Line
	8850 1850 9050 1850
Wire Wire Line
	9050 1850 9050 2000
Connection ~ 8850 1600
Wire Wire Line
	8950 3650 8950 3500
Wire Wire Line
	8950 3500 8850 3500
Connection ~ 8850 3350
Wire Wire Line
	9750 550  9950 550 
Wire Wire Line
	9850 950  9950 950 
Wire Wire Line
	9950 650  9250 650 
Connection ~ 9250 1100
Wire Wire Line
	9750 2300 9950 2300
Wire Wire Line
	9850 2700 9950 2700
Wire Wire Line
	9950 2400 9250 2400
Connection ~ 9250 2850
Wire Wire Line
	3250 5850 3250 5750
Wire Wire Line
	3250 5750 3100 5750
Wire Wire Line
	2200 5750 2300 5750
Wire Wire Line
	2600 5750 2700 5750
Wire Wire Line
	8900 4550 8900 4500
Wire Wire Line
	8700 4500 9400 4500
Wire Wire Line
	10850 5000 10700 5000
Connection ~ 10700 5000
Wire Wire Line
	10450 5250 10950 5250
Connection ~ 10600 5250
Connection ~ 10700 5250
Wire Wire Line
	9000 5700 10950 5700
Wire Wire Line
	10950 5700 10950 5550
Wire Wire Line
	10600 5550 10600 6100
Connection ~ 10600 5700
Wire Wire Line
	2850 2900 2850 3050
Connection ~ 2850 3050
Wire Wire Line
	2850 3300 2850 3150
Connection ~ 2850 3150
Wire Wire Line
	3550 4000 3550 3900
Wire Wire Line
	8700 4950 8700 4500
Connection ~ 8900 4500
Wire Wire Line
	8700 5050 8800 5050
Wire Wire Line
	8800 5050 8800 4850
Wire Wire Line
	8800 4850 9450 4850
Connection ~ 8900 4850
Connection ~ 9250 4850
Wire Wire Line
	10600 6100 10800 6100
Wire Wire Line
	3200 3700 3550 3700
Wire Wire Line
	3100 3800 3550 3800
Wire Wire Line
	3900 3550 4450 3550
Wire Wire Line
	3900 3550 3900 3500
Wire Wire Line
	4450 3550 4450 3650
Wire Wire Line
	4450 3650 4600 3650
Connection ~ 4200 3550
Wire Wire Line
	4400 3250 4400 3200
Wire Wire Line
	4400 3200 4300 3200
Wire Wire Line
	4300 3000 4400 3000
Wire Wire Line
	4400 3000 4400 2950
Wire Wire Line
	3900 2450 3900 2700
Wire Wire Line
	3500 2900 3250 2900
Wire Wire Line
	3250 2900 3250 2950
Wire Wire Line
	3250 2950 2200 2950
Wire Wire Line
	3500 3000 3250 3000
Wire Wire Line
	3250 3000 3250 3050
Wire Wire Line
	3250 3050 2200 3050
Wire Wire Line
	3500 3200 3250 3200
Wire Wire Line
	3250 3200 3250 3150
Wire Wire Line
	3250 3150 2200 3150
Wire Wire Line
	2200 3250 3250 3250
Wire Wire Line
	3500 3300 3250 3300
Wire Wire Line
	3250 3300 3250 3250
$EndSCHEMATC
